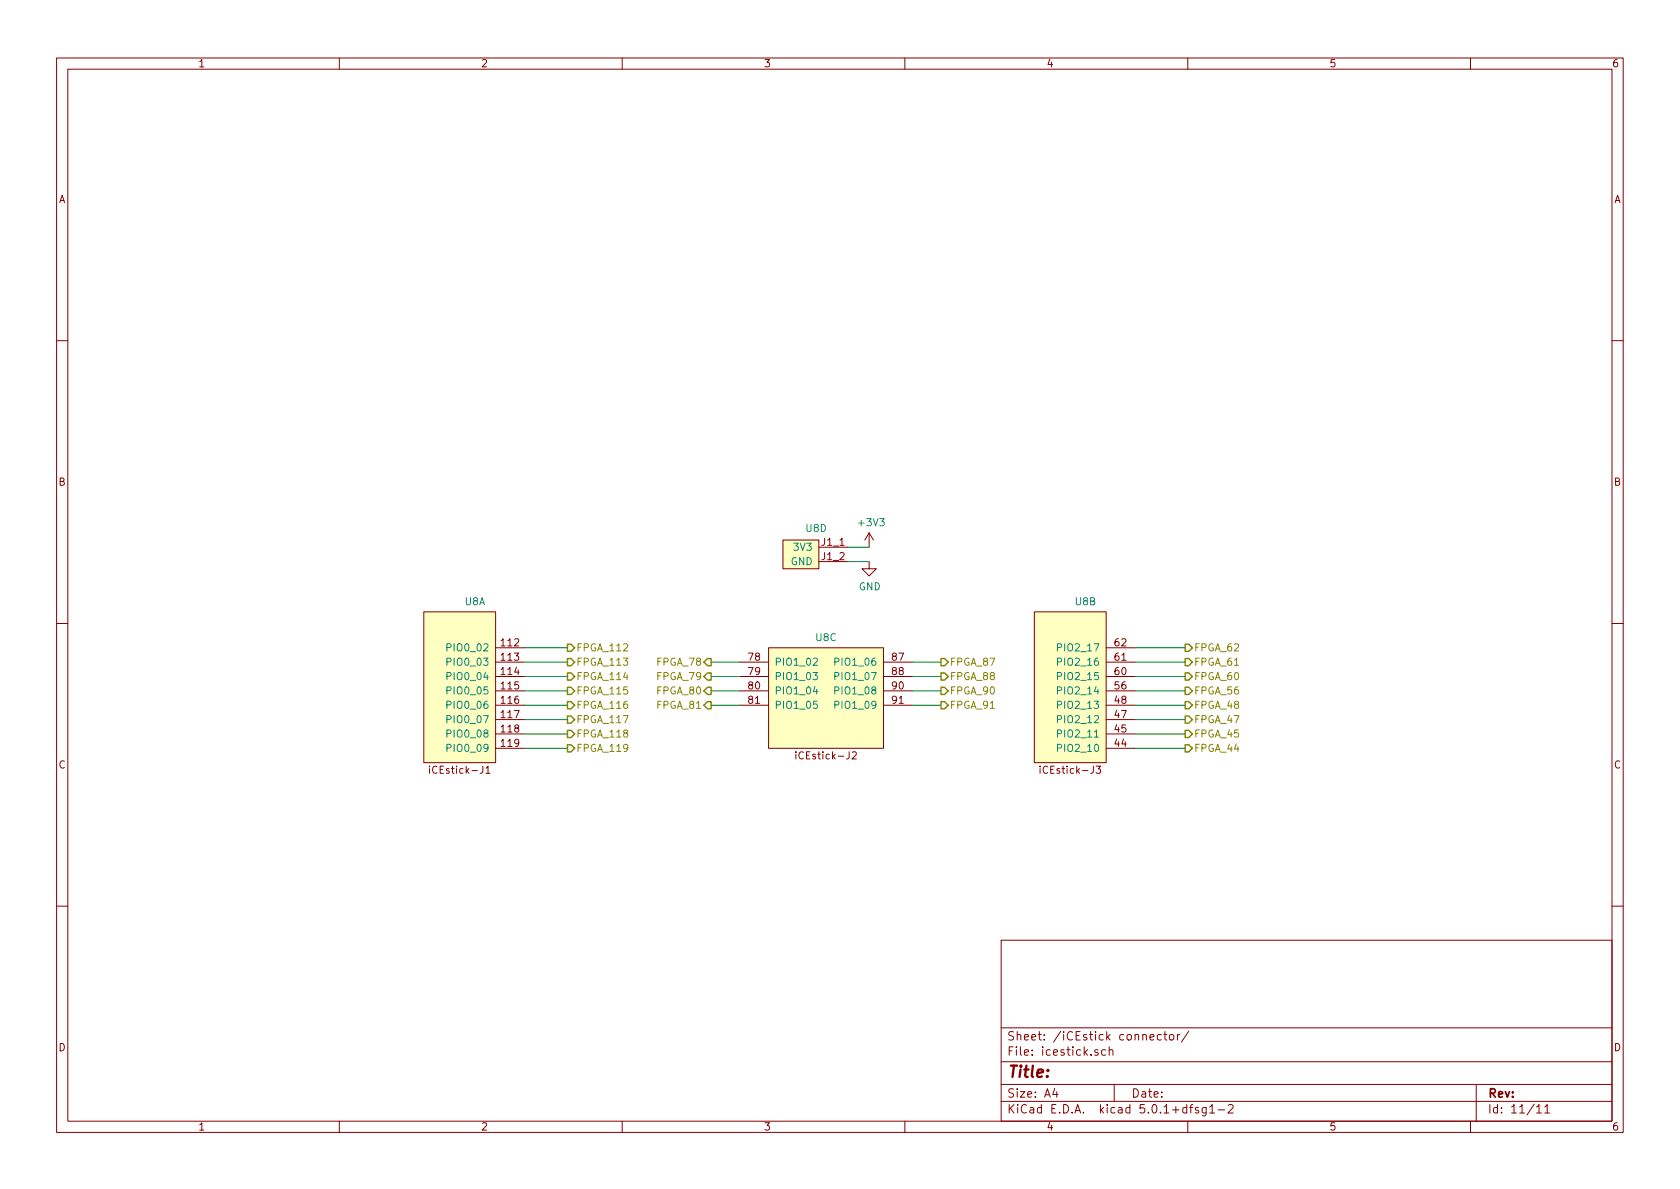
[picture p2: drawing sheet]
EESchema Schematic File Version 4
LIBS:icestick-rj45-shield-cache
EELAYER 26 0
EELAYER END
$Descr A4 11693 8268
encoding utf-8
Sheet 11 11
Title ""
Date ""
Rev ""
Comp ""
Comment1 ""
Comment2 ""
Comment3 ""
Comment4 ""
$EndDescr
Text HLabel 3950 4500 2    50   Output ~ 0
FPGA_112
Text HLabel 3950 4600 2    50   Output ~ 0
FPGA_113
Text HLabel 3950 4700 2    50   Output ~ 0
FPGA_114
Text HLabel 3950 4800 2    50   Output ~ 0
FPGA_115
Text HLabel 3950 4900 2    50   Output ~ 0
FPGA_116
Text HLabel 3950 5000 2    50   Output ~ 0
FPGA_117
Text HLabel 3950 5100 2    50   Output ~ 0
FPGA_118
Text HLabel 3950 5200 2    50   Output ~ 0
FPGA_119
Wire Wire Line
	3950 5200 3650 5200
Wire Wire Line
	3650 5100 3950 5100
Wire Wire Line
	3950 5000 3650 5000
Wire Wire Line
	3650 4900 3950 4900
Wire Wire Line
	3650 4800 3950 4800
Wire Wire Line
	3650 4700 3950 4700
Wire Wire Line
	3650 4600 3950 4600
Wire Wire Line
	3650 4500 3950 4500
$Comp
L power:+3V3 #PWR056
U 1 1
P 6050 3800
F 0 "#PWR056" H 6050 3650 50  0001 C CNN
F 1 "+3V3" H 6065 3973 50  0000 C CNN
F 2 "" H 6050 3800 50  0001 C CNN
F 3 "" H 6050 3800 50  0001 C CNN
	1    6050 3800
	1    0    0    -1  
$EndComp
Wire Wire Line
	6050 3900 5900 3900
Wire Wire Line
	5900 3800 6050 3800
Text HLabel 8250 4500 2    50   Output ~ 0
FPGA_62
Text HLabel 8250 4600 2    50   Output ~ 0
FPGA_61
Text HLabel 8250 4700 2    50   Output ~ 0
FPGA_60
Text HLabel 8250 4800 2    50   Output ~ 0
FPGA_56
Text HLabel 8250 4900 2    50   Output ~ 0
FPGA_48
Text HLabel 8250 5000 2    50   Output ~ 0
FPGA_47
Text HLabel 8250 5100 2    50   Output ~ 0
FPGA_45
Text HLabel 8250 5200 2    50   Output ~ 0
FPGA_44
Wire Wire Line
	8250 4500 7900 4500
Wire Wire Line
	7900 4600 8250 4600
Wire Wire Line
	7900 4700 8250 4700
Wire Wire Line
	7900 4800 8250 4800
Wire Wire Line
	7900 4900 8250 4900
Wire Wire Line
	7900 5000 8250 5000
Wire Wire Line
	7900 5100 8250 5100
Wire Wire Line
	7900 5200 8250 5200
$Comp
L power:GND #PWR057
U 1 1
P 6050 3900
F 0 "#PWR057" H 6050 3650 50  0001 C CNN
F 1 "GND" H 6055 3727 50  0000 C CNN
F 2 "" H 6050 3900 50  0001 C CNN
F 3 "" H 6050 3900 50  0001 C CNN
	1    6050 3900
	1    0    0    -1  
$EndComp
Wire Wire Line
	6350 4600 6550 4600
Wire Wire Line
	6350 4700 6550 4700
Wire Wire Line
	6350 4800 6550 4800
Wire Wire Line
	6350 4900 6550 4900
Wire Wire Line
	5150 4600 4950 4600
Wire Wire Line
	5150 4700 4950 4700
Wire Wire Line
	5150 4800 4950 4800
Wire Wire Line
	5150 4900 4950 4900
Text HLabel 4950 4600 0    50   Output ~ 0
FPGA_78
Text HLabel 4950 4700 0    50   Output ~ 0
FPGA_79
Text HLabel 4950 4800 0    50   Output ~ 0
FPGA_80
Text HLabel 4950 4900 0    50   Output ~ 0
FPGA_81
Text HLabel 6550 4600 2    50   Output ~ 0
FPGA_87
Text HLabel 6550 4700 2    50   Output ~ 0
FPGA_88
Text HLabel 6550 4800 2    50   Output ~ 0
FPGA_90
Text HLabel 6550 4900 2    50   Output ~ 0
FPGA_91
$Comp
L Matthias:iCEstick U8
U 1 1
P 3450 5300
F 0 "U8" H 3306 6423 50  0000 C CNN
F 1 "iCEstick" H 3250 5150 50  0001 C CNN
F 2 "Matthias:iCEstick" H 2750 5650 50  0001 C CNN
F 3 "" H 2750 5650 50  0001 C CNN
	1    3450 5300
	1    0    0    -1  
$EndComp
$Comp
L Matthias:iCEstick U8
U 2 1
P 7700 5300
F 0 "U8" H 7556 6423 50  0000 C CNN
F 1 "iCEstick" H 7500 5150 50  0001 C CNN
F 2 "Matthias:iCEstick" H 7000 5650 50  0001 C CNN
F 3 "" H 7000 5650 50  0001 C CNN
	2    7700 5300
	1    0    0    -1  
$EndComp
$Comp
L Matthias:iCEstick U8
U 3 1
P 6000 5300
F 0 "U8" H 5750 6173 50  0000 C CNN
F 1 "iCEstick" H 5800 5150 50  0001 C CNN
F 2 "Matthias:iCEstick" H 5300 5650 50  0001 C CNN
F 3 "" H 5300 5650 50  0001 C CNN
	3    6000 5300
	1    0    0    -1  
$EndComp
$Comp
L Matthias:iCEstick U8
U 4 1
P 5700 4250
F 0 "U8" H 5681 4833 50  0000 C CNN
F 1 "iCEstick" H 5500 4100 50  0001 C CNN
F 2 "Matthias:iCEstick" H 5000 4600 50  0001 C CNN
F 3 "" H 5000 4600 50  0001 C CNN
	4    5700 4250
	1    0    0    -1  
$EndComp
$EndSCHEMATC
